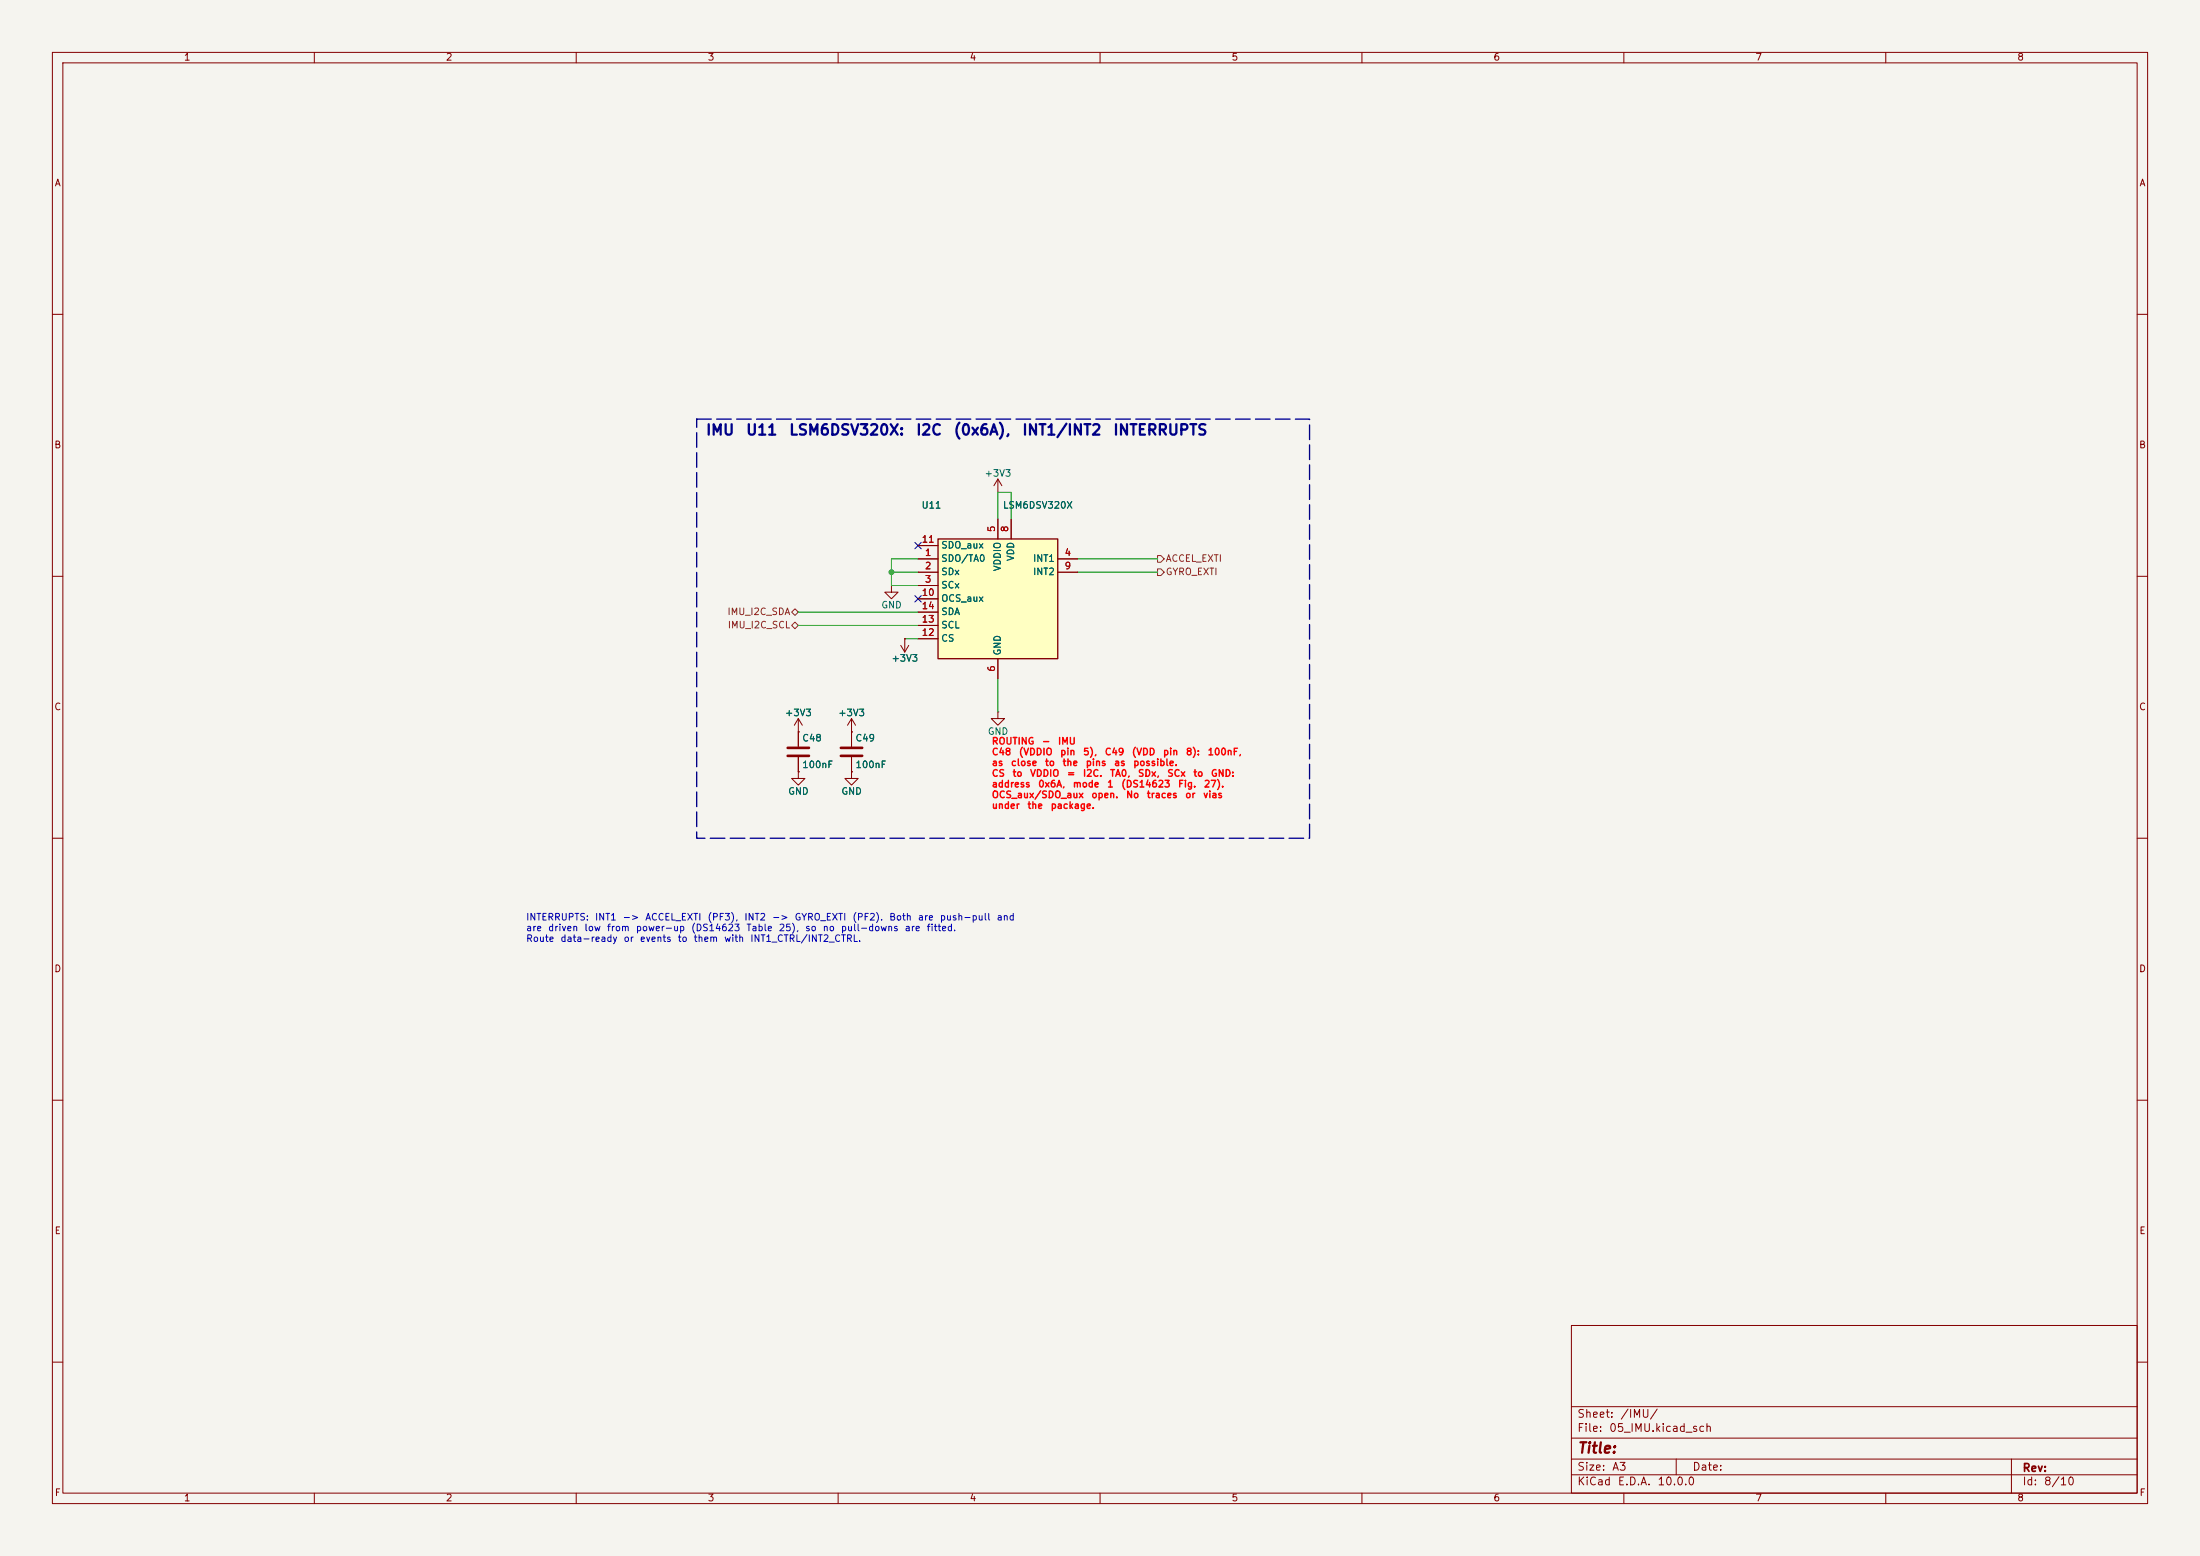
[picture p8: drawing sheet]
(kicad_sch
 (version 20260306)
 (generator "eeschema")
 (generator_version "10.0")
 (paper "A3")
 (lib_symbols
  (symbol "ControlBoard2027:LSM6DSK320X" (exclude_from_sim no) (in_bom yes) (on_board yes)
   (in_pos_files yes)
   (duplicate_pin_numbers_are_jumpers no)
   (property "Reference" "U" (at -11.43 15.24 0) (show_name no) (do_not_autoplace no) (effects (font (size 1.27 1.27)) (justify left)))
   (property "Value" "LSM6DSK320X" (at -11.43 12.7 0) (show_name no) (do_not_autoplace no) (effects (font (size 1.27 1.27)) (justify left bottom)))
   (property "Footprint" "ControlBoard2027:ST_LGA-14L_2.5x3mm_P0.5mm" (at -10.16 -17.78 0) (show_name no) (do_not_autoplace no) (hide yes) (effects (font (size 1.27 1.27)) (justify left)))
   (property "Datasheet" "https://www.st.com/resource/en/datasheet/lsm6dsk320x.pdf" (at 2.54 -16.51 0) (show_name no) (do_not_autoplace no) (hide yes) (effects (font (size 1.27 1.27))))
   (property "Description" "6-axis IMU: low-g +/-16 g and high-g +/-320 g accelerometers, +/-4000 dps gyroscope, I2C/SPI/MIPI I3C, LGA-14L 2.5x3 mm" (at 0 0 0) (show_name no) (do_not_autoplace no) (hide yes) (effects (font (size 1.27 1.27))))
   (symbol "LSM6DSK320X_0_1"
    (rectangle (start 11.43 11.43) (end -11.43 -11.43) (stroke (width 0.254) (type default)) (fill (type background))))
   (symbol "LSM6DSK320X_1_1"
    (pin passive line (at -15.24 7.62 0) (length 3.81) (name "SDO/TA0" (effects (font (size 1.27 1.27)))) (number "1" (effects (font (size 1.27 1.27)))))
    (pin passive line (at -15.24 5.08 0) (length 3.81) (name "SDx" (effects (font (size 1.27 1.27)))) (number "2" (effects (font (size 1.27 1.27)))))
    (pin input line (at -15.24 2.54 0) (length 3.81) (name "SCx" (effects (font (size 1.27 1.27)))) (number "3" (effects (font (size 1.27 1.27)))))
    (pin output line (at 15.24 7.62 180) (length 3.81) (name "INT1" (effects (font (size 1.27 1.27)))) (number "4" (effects (font (size 1.27 1.27)))))
    (pin power_in line (at 0 15.24 270) (length 3.81) (name "VDDIO" (effects (font (size 1.27 1.27)))) (number "5" (effects (font (size 1.27 1.27)))))
    (pin power_in line (at 0 -15.24 90) (length 3.81) (name "GND" (effects (font (size 1.27 1.27)))) (number "6" (effects (font (size 1.27 1.27)))))
    (pin passive line (at 0 -15.24 90) (length 3.81) (hide yes) (name "GND" (effects (font (size 1.27 1.27)))) (number "7" (effects (font (size 1.27 1.27)))))
    (pin power_in line (at 2.54 15.24 270) (length 3.81) (name "VDD" (effects (font (size 1.27 1.27)))) (number "8" (effects (font (size 1.27 1.27)))))
    (pin output line (at 15.24 5.08 180) (length 3.81) (name "INT2" (effects (font (size 1.27 1.27)))) (number "9" (effects (font (size 1.27 1.27)))))
    (pin passive line (at -15.24 0 0) (length 3.81) (name "OCS_aux" (effects (font (size 1.27 1.27)))) (number "10" (effects (font (size 1.27 1.27)))))
    (pin bidirectional line (at -15.24 10.16 0) (length 3.81) (name "SDO_aux" (effects (font (size 1.27 1.27)))) (number "11" (effects (font (size 1.27 1.27)))))
    (pin input line (at -15.24 -7.62 0) (length 3.81) (name "CS" (effects (font (size 1.27 1.27)))) (number "12" (effects (font (size 1.27 1.27)))))
    (pin input line (at -15.24 -5.08 0) (length 3.81) (name "SCL" (effects (font (size 1.27 1.27)))) (number "13" (effects (font (size 1.27 1.27)))))
    (pin bidirectional line (at -15.24 -2.54 0) (length 3.81) (name "SDA" (effects (font (size 1.27 1.27)))) (number "14" (effects (font (size 1.27 1.27))))))
   (embedded_fonts no))
  (symbol "Device:C"
   (pin_numbers (hide yes))
   (pin_names
    (offset 0.254)) (exclude_from_sim no) (in_bom yes) (on_board yes)
   (in_pos_files yes)
   (duplicate_pin_numbers_are_jumpers no)
   (property "Reference" "C" (at 0.635 2.54 0) (show_name no) (do_not_autoplace no) (effects (font (size 1.27 1.27)) (justify left)))
   (property "Value" "C" (at 0.635 -2.54 0) (show_name no) (do_not_autoplace no) (effects (font (size 1.27 1.27)) (justify left)))
   (property "Footprint" "" (at 0.9652 -3.81 0) (show_name no) (do_not_autoplace no) (hide yes) (effects (font (size 1.27 1.27))))
   (property "Datasheet" "" (at 0 0 0) (show_name no) (do_not_autoplace no) (hide yes) (effects (font (size 1.27 1.27))))
   (property "Description" "Unpolarized capacitor" (at 0 0 0) (show_name no) (do_not_autoplace no) (hide yes) (effects (font (size 1.27 1.27))))
   (symbol "C_0_1"
    (polyline (pts (xy -2.032 0.762) (xy 2.032 0.762)) (stroke (width 0.508) (type default)) (fill (type none)))
    (polyline (pts (xy -2.032 -0.762) (xy 2.032 -0.762)) (stroke (width 0.508) (type default)) (fill (type none))))
   (symbol "C_1_1"
    (pin passive line (at 0 3.81 270) (length 2.794) (name "" (effects (font (size 1.27 1.27)))) (number "1" (effects (font (size 1.27 1.27)))))
    (pin passive line (at 0 -3.81 90) (length 2.794) (name "" (effects (font (size 1.27 1.27)))) (number "2" (effects (font (size 1.27 1.27))))))
   (embedded_fonts no))
  (symbol "Device:R"
   (pin_numbers (hide yes))
   (pin_names
    (offset 0)) (exclude_from_sim no) (in_bom yes) (on_board yes)
   (in_pos_files yes)
   (duplicate_pin_numbers_are_jumpers no)
   (property "Reference" "R" (at 2.032 0 90) (show_name no) (do_not_autoplace no) (effects (font (size 1.27 1.27))))
   (property "Value" "R" (at 0 0 90) (show_name no) (do_not_autoplace no) (effects (font (size 1.27 1.27))))
   (property "Footprint" "" (at -1.778 0 90) (show_name no) (do_not_autoplace no) (hide yes) (effects (font (size 1.27 1.27))))
   (property "Datasheet" "" (at 0 0 0) (show_name no) (do_not_autoplace no) (hide yes) (effects (font (size 1.27 1.27))))
   (property "Description" "Resistor" (at 0 0 0) (show_name no) (do_not_autoplace no) (hide yes) (effects (font (size 1.27 1.27))))
   (symbol "R_0_1"
    (rectangle (start -1.016 -2.54) (end 1.016 2.54) (stroke (width 0.254) (type default)) (fill (type none))))
   (symbol "R_1_1"
    (pin passive line (at 0 3.81 270) (length 1.27) (name "" (effects (font (size 1.27 1.27)))) (number "1" (effects (font (size 1.27 1.27)))))
    (pin passive line (at 0 -3.81 90) (length 1.27) (name "" (effects (font (size 1.27 1.27)))) (number "2" (effects (font (size 1.27 1.27))))))
   (embedded_fonts no))
  (symbol "Switch:SW_DIP_x06"
   (pin_names
    (offset 0) (hide yes)) (exclude_from_sim no) (in_bom yes) (on_board yes)
   (in_pos_files yes)
   (duplicate_pin_numbers_are_jumpers no)
   (property "Reference" "SW" (at 0 11.43 0) (show_name no) (do_not_autoplace no) (effects (font (size 1.27 1.27))))
   (property "Value" "SW_DIP_x06" (at 0 -8.89 0) (show_name no) (do_not_autoplace no) (effects (font (size 1.27 1.27))))
   (property "Footprint" "" (at 0 0 0) (show_name no) (do_not_autoplace no) (hide yes) (effects (font (size 1.27 1.27))))
   (property "Datasheet" "" (at 0 0 0) (show_name no) (do_not_autoplace no) (hide yes) (effects (font (size 1.27 1.27))))
   (property "Description" "6x DIP Switch, Single Pole Single Throw (SPST) switch, small symbol" (at 0 0 0) (show_name no) (do_not_autoplace no) (hide yes) (effects (font (size 1.27 1.27))))
   (symbol "SW_DIP_x06_0_0"
    (circle (center -2.032 7.62) (radius 0.508) (stroke (width 0) (type default)) (fill (type none)))
    (circle (center -2.032 5.08) (radius 0.508) (stroke (width 0) (type default)) (fill (type none)))
    (circle (center -2.032 2.54) (radius 0.508) (stroke (width 0) (type default)) (fill (type none)))
    (circle (center -2.032 0) (radius 0.508) (stroke (width 0) (type default)) (fill (type none)))
    (circle (center -2.032 -2.54) (radius 0.508) (stroke (width 0) (type default)) (fill (type none)))
    (circle (center -2.032 -5.08) (radius 0.508) (stroke (width 0) (type default)) (fill (type none)))
    (polyline (pts (xy -1.524 7.747) (xy 2.3622 8.7884)) (stroke (width 0) (type default)) (fill (type none)))
    (polyline (pts (xy -1.524 5.207) (xy 2.3622 6.2484)) (stroke (width 0) (type default)) (fill (type none)))
    (polyline (pts (xy -1.524 2.667) (xy 2.3622 3.7084)) (stroke (width 0) (type default)) (fill (type none)))
    (polyline (pts (xy -1.524 0.127) (xy 2.3622 1.1684)) (stroke (width 0) (type default)) (fill (type none)))
    (polyline (pts (xy -1.524 -2.3876) (xy 2.3622 -1.3462)) (stroke (width 0) (type default)) (fill (type none)))
    (polyline (pts (xy -1.524 -4.9276) (xy 2.3622 -3.8862)) (stroke (width 0) (type default)) (fill (type none)))
    (circle (center 2.032 7.62) (radius 0.508) (stroke (width 0) (type default)) (fill (type none)))
    (circle (center 2.032 5.08) (radius 0.508) (stroke (width 0) (type default)) (fill (type none)))
    (circle (center 2.032 2.54) (radius 0.508) (stroke (width 0) (type default)) (fill (type none)))
    (circle (center 2.032 0) (radius 0.508) (stroke (width 0) (type default)) (fill (type none)))
    (circle (center 2.032 -2.54) (radius 0.508) (stroke (width 0) (type default)) (fill (type none)))
    (circle (center 2.032 -5.08) (radius 0.508) (stroke (width 0) (type default)) (fill (type none))))
   (symbol "SW_DIP_x06_0_1"
    (rectangle (start -3.81 10.16) (end 3.81 -7.62) (stroke (width 0.254) (type default)) (fill (type background))))
   (symbol "SW_DIP_x06_1_1"
    (pin passive line (at -7.62 7.62 0) (length 5.08) (name "" (effects (font (size 1.27 1.27)))) (number "1" (effects (font (size 1.27 1.27)))))
    (pin passive line (at -7.62 5.08 0) (length 5.08) (name "" (effects (font (size 1.27 1.27)))) (number "2" (effects (font (size 1.27 1.27)))))
    (pin passive line (at -7.62 2.54 0) (length 5.08) (name "" (effects (font (size 1.27 1.27)))) (number "3" (effects (font (size 1.27 1.27)))))
    (pin passive line (at -7.62 0 0) (length 5.08) (name "" (effects (font (size 1.27 1.27)))) (number "4" (effects (font (size 1.27 1.27)))))
    (pin passive line (at -7.62 -2.54 0) (length 5.08) (name "" (effects (font (size 1.27 1.27)))) (number "5" (effects (font (size 1.27 1.27)))))
    (pin passive line (at -7.62 -5.08 0) (length 5.08) (name "" (effects (font (size 1.27 1.27)))) (number "6" (effects (font (size 1.27 1.27)))))
    (pin passive line (at 7.62 -5.08 180) (length 5.08) (name "" (effects (font (size 1.27 1.27)))) (number "7" (effects (font (size 1.27 1.27)))))
    (pin passive line (at 7.62 -2.54 180) (length 5.08) (name "" (effects (font (size 1.27 1.27)))) (number "8" (effects (font (size 1.27 1.27)))))
    (pin passive line (at 7.62 0 180) (length 5.08) (name "" (effects (font (size 1.27 1.27)))) (number "9" (effects (font (size 1.27 1.27)))))
    (pin passive line (at 7.62 2.54 180) (length 5.08) (name "" (effects (font (size 1.27 1.27)))) (number "10" (effects (font (size 1.27 1.27)))))
    (pin passive line (at 7.62 5.08 180) (length 5.08) (name "" (effects (font (size 1.27 1.27)))) (number "11" (effects (font (size 1.27 1.27)))))
    (pin passive line (at 7.62 7.62 180) (length 5.08) (name "" (effects (font (size 1.27 1.27)))) (number "12" (effects (font (size 1.27 1.27))))))
   (embedded_fonts no))
  (symbol "Switch:SW_Push"
   (pin_numbers (hide yes))
   (pin_names
    (offset 1.016) (hide yes)) (exclude_from_sim no) (in_bom yes) (on_board yes)
   (in_pos_files yes)
   (duplicate_pin_numbers_are_jumpers no)
   (property "Reference" "SW" (at 1.27 2.54 0) (show_name no) (do_not_autoplace no) (effects (font (size 1.27 1.27)) (justify left)))
   (property "Value" "SW_Push" (at 0 -1.524 0) (show_name no) (do_not_autoplace no) (effects (font (size 1.27 1.27))))
   (property "Footprint" "" (at 0 5.08 0) (show_name no) (do_not_autoplace no) (hide yes) (effects (font (size 1.27 1.27))))
   (property "Datasheet" "" (at 0 5.08 0) (show_name no) (do_not_autoplace no) (hide yes) (effects (font (size 1.27 1.27))))
   (property "Description" "Push button switch, generic, two pins" (at 0 0 0) (show_name no) (do_not_autoplace no) (hide yes) (effects (font (size 1.27 1.27))))
   (symbol "SW_Push_0_1"
    (circle (center -2.032 0) (radius 0.508) (stroke (width 0) (type default)) (fill (type none)))
    (polyline (pts (xy 0 1.27) (xy 0 3.048)) (stroke (width 0) (type default)) (fill (type none)))
    (circle (center 2.032 0) (radius 0.508) (stroke (width 0) (type default)) (fill (type none)))
    (polyline (pts (xy 2.54 1.27) (xy -2.54 1.27)) (stroke (width 0) (type default)) (fill (type none)))
    (pin passive line (at -5.08 0 0) (length 2.54) (name "1" (effects (font (size 1.27 1.27)))) (number "1" (effects (font (size 1.27 1.27)))))
    (pin passive line (at 5.08 0 180) (length 2.54) (name "2" (effects (font (size 1.27 1.27)))) (number "2" (effects (font (size 1.27 1.27))))))
   (embedded_fonts no))
  (symbol "power:+3V3"
   (power global)
   (pin_numbers (hide yes))
   (pin_names
    (offset 0) (hide yes)) (exclude_from_sim no) (in_bom yes) (on_board yes)
   (in_pos_files yes)
   (duplicate_pin_numbers_are_jumpers no)
   (property "Reference" "#PWR" (at 0 -3.81 0) (show_name no) (do_not_autoplace no) (hide yes) (effects (font (size 1.27 1.27))))
   (property "Value" "+3V3" (at 0 3.556 0) (show_name no) (do_not_autoplace no) (effects (font (size 1.27 1.27))))
   (property "Footprint" "" (at 0 0 0) (show_name no) (do_not_autoplace no) (hide yes) (effects (font (size 1.27 1.27))))
   (property "Datasheet" "" (at 0 0 0) (show_name no) (do_not_autoplace no) (hide yes) (effects (font (size 1.27 1.27))))
   (property "Description" "Power symbol creates a global label with name \"+3V3\"" (at 0 0 0) (show_name no) (do_not_autoplace no) (hide yes) (effects (font (size 1.27 1.27))))
   (symbol "+3V3_0_1"
    (polyline (pts (xy -0.762 1.27) (xy 0 2.54)) (stroke (width 0) (type default)) (fill (type none)))
    (polyline (pts (xy 0 2.54) (xy 0.762 1.27)) (stroke (width 0) (type default)) (fill (type none)))
    (polyline (pts (xy 0 0) (xy 0 2.54)) (stroke (width 0) (type default)) (fill (type none))))
   (symbol "+3V3_1_1"
    (pin power_in line (at 0 0 90) (length 0) (name "" (effects (font (size 1.27 1.27)))) (number "1" (effects (font (size 1.27 1.27))))))
   (embedded_fonts no))
  (symbol "power:GND"
   (power global)
   (pin_numbers (hide yes))
   (pin_names
    (offset 0) (hide yes)) (exclude_from_sim no) (in_bom yes) (on_board yes)
   (in_pos_files yes)
   (duplicate_pin_numbers_are_jumpers no)
   (property "Reference" "#PWR" (at 0 -6.35 0) (show_name no) (do_not_autoplace no) (hide yes) (effects (font (size 1.27 1.27))))
   (property "Value" "GND" (at 0 -3.81 0) (show_name no) (do_not_autoplace no) (effects (font (size 1.27 1.27))))
   (property "Footprint" "" (at 0 0 0) (show_name no) (do_not_autoplace no) (hide yes) (effects (font (size 1.27 1.27))))
   (property "Datasheet" "" (at 0 0 0) (show_name no) (do_not_autoplace no) (hide yes) (effects (font (size 1.27 1.27))))
   (property "Description" "Power symbol creates a global label with name \"GND\" , ground" (at 0 0 0) (show_name no) (do_not_autoplace no) (hide yes) (effects (font (size 1.27 1.27))))
   (symbol "GND_0_1"
    (polyline (pts (xy 0 0) (xy 0 -1.27) (xy 1.27 -1.27) (xy 0 -2.54) (xy -1.27 -1.27) (xy 0 -1.27)) (stroke (width 0) (type default)) (fill (type none))))
   (symbol "GND_1_1"
    (pin power_in line (at 0 0 270) (length 0) (name "" (effects (font (size 1.27 1.27)))) (number "1" (effects (font (size 1.27 1.27))))))
   (embedded_fonts no)))
 (rectangle
  (start 133 80)
  (end 250 160)
  (stroke (width 0.254) (type dash) (color 0 0 132 1))
  (fill (type none)))
 (text "INTERRUPTS: INT1 -> ACCEL_EXTI (PF3), INT2 -> GYRO_EXTI (PF2). Both are push-pull and\nare driven low from power-up (DS14623 Table 25), so no pull-downs are fitted.\nRoute data-ready or events to them with INT1_CTRL/INT2_CTRL."
  (exclude_from_sim no)
  (at 100.33 180.34 0)
  (effects (font (size 1.27 1.27)) (justify left bottom)))
 (junction
  (at 170.18 109.22)
  (diameter 0)
  (color 0 0 0 0))
 (no_connect
  (at 175.26 104.14))
 (no_connect
  (at 175.26 114.3))
 (wire
  (pts (xy 170.18 106.68) (xy 170.18 109.22))
  (stroke (width 0) (type default)))
 (wire
  (pts (xy 175.26 121.92) (xy 172.72 121.92))
  (stroke (width 0) (type default)))
 (wire
  (pts (xy 205.74 109.22) (xy 220.98 109.22))
  (stroke (width 0) (type default)))
 (wire
  (pts (xy 190.5 93.98) (xy 193.04 93.98))
  (stroke (width 0) (type default)))
 (wire
  (pts (xy 193.04 99.06) (xy 193.04 93.98))
  (stroke (width 0) (type default)))
 (wire
  (pts (xy 152.4 119.38) (xy 175.26 119.38))
  (stroke (width 0) (type default)))
 (wire
  (pts (xy 190.5 129.54) (xy 190.5 135.89))
  (stroke (width 0) (type default)))
 (wire
  (pts (xy 152.4 116.84) (xy 175.26 116.84))
  (stroke (width 0) (type default)))
 (wire
  (pts (xy 175.26 106.68) (xy 170.18 106.68))
  (stroke (width 0) (type default)))
 (wire
  (pts (xy 170.18 109.22) (xy 170.18 111.76))
  (stroke (width 0) (type default)))
 (wire
  (pts (xy 175.26 111.76) (xy 170.18 111.76))
  (stroke (width 0) (type default)))
 (wire
  (pts (xy 190.5 99.06) (xy 190.5 93.98))
  (stroke (width 0) (type default)))
 (wire
  (pts (xy 175.26 109.22) (xy 170.18 109.22))
  (stroke (width 0) (type default)))
 (wire
  (pts (xy 205.74 106.68) (xy 220.98 106.68))
  (stroke (width 0) (type default)))
 (hierarchical_label "GYRO_EXTI"
  (shape output)
  (at 220.98 109.22 0)
  (effects (font (size 1.27 1.27)) (justify left)))
 (hierarchical_label "IMU_I2C_SCL"
  (shape bidirectional)
  (at 152.4 119.38 180)
  (effects (font (size 1.27 1.27)) (justify right)))
 (hierarchical_label "IMU_I2C_SDA"
  (shape bidirectional)
  (at 152.4 116.84 180)
  (effects (font (size 1.27 1.27)) (justify right)))
 (hierarchical_label "ACCEL_EXTI"
  (shape output)
  (at 220.98 106.68 0)
  (effects (font (size 1.27 1.27)) (justify left)))
 (text "IMU U11 LSM6DSV320X: I2C (0x6A), INT1/INT2 INTERRUPTS" (at 134.62 83.82 0) (effects (font (size 2 2) (thickness 0.4) (bold yes) (color 0 0 132 1)) (justify left bottom)))
 (text "ROUTING - IMU\nC48 (VDDIO pin 5), C49 (VDD pin 8): 100nF,\nas close to the pins as possible.\nCS to VDDIO = I2C. TA0, SDx, SCx to GND:\naddress 0x6A, mode 1 (DS14623 Fig. 27).\nOCS_aux/SDO_aux open. No traces or vias\nunder the package." (at 189.23 154.94 0) (effects (font (size 1.27 1.27) (bold yes) (color 255 0 0 1)) (justify left bottom)))
 (symbol
  (lib_id "power:+3V3")
  (at 152.4 139.7 0)
  (unit 1)
  (body_style 1)
  (exclude_from_sim no)
  (in_bom yes)
  (on_board yes)
  (in_pos_files yes)
  (dnp no)
  (property "Reference" "#PWR0134" (at 152.4 143.51 0) (hide yes) (show_name no) (do_not_autoplace no) (effects (font (size 1.27 1.27))))
  (property "Value" "+3V3" (at 152.4 136.144 0) (show_name no) (do_not_autoplace no) (effects (font (size 1.27 1.27))))
  (property "Footprint" "" (at 152.4 139.7 0) (hide yes) (show_name no) (do_not_autoplace no) (effects (font (size 1.27 1.27))))
  (property "Datasheet" "" (at 152.4 139.7 0) (hide yes) (show_name no) (do_not_autoplace no) (effects (font (size 1.27 1.27))))
  (property "Description" "Power symbol creates a global label with name \"+3V3\"" (at 152.4 139.7 0) (hide yes) (show_name no) (do_not_autoplace no) (effects (font (size 1.27 1.27))))
  (pin "1"))
 (symbol
  (lib_id "power:GND")
  (at 190.5 135.89 0)
  (unit 1)
  (body_style 1)
  (exclude_from_sim no)
  (in_bom yes)
  (on_board yes)
  (in_pos_files yes)
  (dnp no)
  (property "Reference" "#PWR0143" (at 190.5 142.24 0) (hide yes) (show_name no) (do_not_autoplace no) (effects (font (size 1.27 1.27))))
  (property "Value" "GND" (at 190.5 139.7 0) (show_name no) (do_not_autoplace no) (effects (font (size 1.27 1.27))))
  (property "Footprint" "" (at 190.5 135.89 0) (hide yes) (show_name no) (do_not_autoplace no) (effects (font (size 1.27 1.27))))
  (property "Datasheet" "" (at 190.5 135.89 0) (hide yes) (show_name no) (do_not_autoplace no) (effects (font (size 1.27 1.27))))
  (property "Description" "Power symbol creates a global label with name \"GND\" , ground" (at 190.5 135.89 0) (hide yes) (show_name no) (do_not_autoplace no) (effects (font (size 1.27 1.27))))
  (pin "1"))
 (symbol
  (lib_id "power:GND")
  (at 152.4 147.32 0)
  (unit 1)
  (body_style 1)
  (exclude_from_sim no)
  (in_bom yes)
  (on_board yes)
  (in_pos_files yes)
  (dnp no)
  (property "Reference" "#PWR0135" (at 152.4 153.67 0) (hide yes) (show_name no) (do_not_autoplace no) (effects (font (size 1.27 1.27))))
  (property "Value" "GND" (at 152.4 151.13 0) (show_name no) (do_not_autoplace no) (effects (font (size 1.27 1.27))))
  (property "Footprint" "" (at 152.4 147.32 0) (hide yes) (show_name no) (do_not_autoplace no) (effects (font (size 1.27 1.27))))
  (property "Datasheet" "" (at 152.4 147.32 0) (hide yes) (show_name no) (do_not_autoplace no) (effects (font (size 1.27 1.27))))
  (property "Description" "Power symbol creates a global label with name \"GND\" , ground" (at 152.4 147.32 0) (hide yes) (show_name no) (do_not_autoplace no) (effects (font (size 1.27 1.27))))
  (pin "1"))
 (symbol
  (lib_id "power:GND")
  (at 162.56 147.32 0)
  (unit 1)
  (body_style 1)
  (exclude_from_sim no)
  (in_bom yes)
  (on_board yes)
  (in_pos_files yes)
  (dnp no)
  (property "Reference" "#PWR0137" (at 162.56 153.67 0) (hide yes) (show_name no) (do_not_autoplace no) (effects (font (size 1.27 1.27))))
  (property "Value" "GND" (at 162.56 151.13 0) (show_name no) (do_not_autoplace no) (effects (font (size 1.27 1.27))))
  (property "Footprint" "" (at 162.56 147.32 0) (hide yes) (show_name no) (do_not_autoplace no) (effects (font (size 1.27 1.27))))
  (property "Datasheet" "" (at 162.56 147.32 0) (hide yes) (show_name no) (do_not_autoplace no) (effects (font (size 1.27 1.27))))
  (property "Description" "Power symbol creates a global label with name \"GND\" , ground" (at 162.56 147.32 0) (hide yes) (show_name no) (do_not_autoplace no) (effects (font (size 1.27 1.27))))
  (pin "1"))
 (symbol
  (lib_id "power:+3V3")
  (at 172.72 121.92 180)
  (unit 1)
  (body_style 1)
  (exclude_from_sim no)
  (in_bom yes)
  (on_board yes)
  (in_pos_files yes)
  (dnp no)
  (property "Reference" "#PWR0141" (at 172.72 125.73 0) (hide yes) (show_name no) (do_not_autoplace no) (effects (font (size 1.27 1.27))))
  (property "Value" "+3V3" (at 172.72 125.73 0) (show_name no) (do_not_autoplace no) (effects (font (size 1.27 1.27))))
  (property "Footprint" "" (at 177.8 124.46 0) (hide yes) (show_name no) (do_not_autoplace no) (effects (font (size 1.27 1.27))))
  (property "Datasheet" "" (at 177.8 124.46 0) (hide yes) (show_name no) (do_not_autoplace no) (effects (font (size 1.27 1.27))))
  (property "Description" "Power symbol creates a global label with name \"+3V3\"" (at 177.8 124.46 0) (hide yes) (show_name no) (do_not_autoplace no) (effects (font (size 1.27 1.27))))
  (pin "1"))
 (symbol
  (lib_id "power:GND")
  (at 170.18 111.76 0)
  (unit 1)
  (body_style 1)
  (exclude_from_sim no)
  (in_bom yes)
  (on_board yes)
  (in_pos_files yes)
  (dnp no)
  (property "Reference" "#PWR0140" (at 170.18 118.11 0) (hide yes) (show_name no) (do_not_autoplace no) (effects (font (size 1.27 1.27))))
  (property "Value" "GND" (at 170.18 115.57 0) (show_name no) (do_not_autoplace no) (effects (font (size 1.27 1.27))))
  (property "Footprint" "" (at 173.99 127 0) (hide yes) (show_name no) (do_not_autoplace no) (effects (font (size 1.27 1.27))))
  (property "Datasheet" "" (at 173.99 127 0) (hide yes) (show_name no) (do_not_autoplace no) (effects (font (size 1.27 1.27))))
  (property "Description" "Power symbol creates a global label with name \"GND\" , ground" (at 173.99 127 0) (hide yes) (show_name no) (do_not_autoplace no) (effects (font (size 1.27 1.27))))
  (pin "1"))
 (symbol
  (lib_id "power:+3V3")
  (at 190.5 93.98 0)
  (unit 1)
  (body_style 1)
  (exclude_from_sim no)
  (in_bom yes)
  (on_board yes)
  (in_pos_files yes)
  (dnp no)
  (property "Reference" "#PWR0142" (at 190.5 97.79 0) (hide yes) (show_name no) (do_not_autoplace no) (effects (font (size 1.27 1.27))))
  (property "Value" "+3V3" (at 190.5 90.424 0) (show_name no) (do_not_autoplace no) (effects (font (size 1.27 1.27))))
  (property "Footprint" "" (at 190.5 93.98 0) (hide yes) (show_name no) (do_not_autoplace no) (effects (font (size 1.27 1.27))))
  (property "Datasheet" "" (at 190.5 93.98 0) (hide yes) (show_name no) (do_not_autoplace no) (effects (font (size 1.27 1.27))))
  (property "Description" "Power symbol creates a global label with name \"+3V3\"" (at 190.5 93.98 0) (hide yes) (show_name no) (do_not_autoplace no) (effects (font (size 1.27 1.27))))
  (pin "1"))
 (symbol
  (lib_id "Device:C")
  (at 162.56 143.51 0)
  (unit 1)
  (body_style 1)
  (exclude_from_sim no)
  (in_bom yes)
  (on_board yes)
  (in_pos_files yes)
  (dnp no)
  (property "Reference" "C49" (at 163.195 140.97 0) (show_name no) (do_not_autoplace no) (effects (font (size 1.27 1.27)) (justify left)))
  (property "Value" "100nF" (at 163.195 146.05 0) (show_name no) (do_not_autoplace no) (effects (font (size 1.27 1.27)) (justify left)))
  (property "Footprint" "Capacitor_SMD:C_0402_1005Metric" (at 162.56 143.51 0) (hide yes) (show_name no) (do_not_autoplace no) (effects (font (size 1.27 1.27))))
  (property "Datasheet" "https://mm.digikey.com/Volume0/opasdata/d220001/medias/docus/609/CL05B104KO5NNNC.pdf" (at 162.56 143.51 0) (hide yes) (show_name no) (do_not_autoplace no) (effects (font (size 1.27 1.27))))
  (property "Description" "100nF 16V X7R at U11 (LSM6DSV320X) VDD pin 8." (at 162.56 143.51 0) (hide yes) (show_name no) (do_not_autoplace no) (effects (font (size 1.27 1.27))))
  (property "Vendor PN" "1276-1001-1-ND" (at 162.56 143.51 0) (hide yes) (show_name no) (do_not_autoplace no) (effects (font (size 1.27 1.27))))
  (property "Rating" "16V X7R" (at 162.56 143.51 0) (hide yes) (show_name no) (do_not_autoplace no) (effects (font (size 1.27 1.27))))
  (property "MPN" "Samsung CL05B104KO5NNNC" (at 162.56 143.51 0) (hide yes) (show_name no) (do_not_autoplace no) (effects (font (size 1.27 1.27))))
  (pin "2")
  (pin "1")
 
  (property "LCSC" "C1525" (at 162.56 143.51 0) (hide yes) (effects (font (size 1.27 1.27))))
  (property "LCSC MPN" "Samsung Electro-Mechanics CL05B104KO5NNNC" (at 162.56 143.51 0) (hide yes) (effects (font (size 1.27 1.27)))))
 (symbol
  (lib_id "Device:C")
  (at 152.4 143.51 0)
  (unit 1)
  (body_style 1)
  (exclude_from_sim no)
  (in_bom yes)
  (on_board yes)
  (in_pos_files yes)
  (dnp no)
  (property "Reference" "C48" (at 153.035 140.97 0) (show_name no) (do_not_autoplace no) (effects (font (size 1.27 1.27)) (justify left)))
  (property "Value" "100nF" (at 153.035 146.05 0) (show_name no) (do_not_autoplace no) (effects (font (size 1.27 1.27)) (justify left)))
  (property "Footprint" "Capacitor_SMD:C_0402_1005Metric" (at 152.4 143.51 0) (hide yes) (show_name no) (do_not_autoplace no) (effects (font (size 1.27 1.27))))
  (property "Datasheet" "https://mm.digikey.com/Volume0/opasdata/d220001/medias/docus/609/CL05B104KO5NNNC.pdf" (at 152.4 143.51 0) (hide yes) (show_name no) (do_not_autoplace no) (effects (font (size 1.27 1.27))))
  (property "Description" "100nF 16V X7R at U11 (LSM6DSV320X) VDDIO pin 5." (at 152.4 143.51 0) (hide yes) (show_name no) (do_not_autoplace no) (effects (font (size 1.27 1.27))))
  (property "Vendor PN" "1276-1001-1-ND" (at 152.4 143.51 0) (hide yes) (show_name no) (do_not_autoplace no) (effects (font (size 1.27 1.27))))
  (property "Rating" "16V X7R" (at 152.4 143.51 0) (hide yes) (show_name no) (do_not_autoplace no) (effects (font (size 1.27 1.27))))
  (property "MPN" "Samsung CL05B104KO5NNNC" (at 152.4 143.51 0) (hide yes) (show_name no) (do_not_autoplace no) (effects (font (size 1.27 1.27))))
  (pin "1")
  (pin "2")
 
  (property "LCSC" "C1525" (at 152.4 143.51 0) (hide yes) (effects (font (size 1.27 1.27))))
  (property "LCSC MPN" "Samsung Electro-Mechanics CL05B104KO5NNNC" (at 152.4 143.51 0) (hide yes) (effects (font (size 1.27 1.27)))))
 (symbol
  (lib_id "power:+3V3")
  (at 162.56 139.7 0)
  (unit 1)
  (body_style 1)
  (exclude_from_sim no)
  (in_bom yes)
  (on_board yes)
  (in_pos_files yes)
  (dnp no)
  (property "Reference" "#PWR0136" (at 162.56 143.51 0) (hide yes) (show_name no) (do_not_autoplace no) (effects (font (size 1.27 1.27))))
  (property "Value" "+3V3" (at 162.56 136.144 0) (show_name no) (do_not_autoplace no) (effects (font (size 1.27 1.27))))
  (property "Footprint" "" (at 162.56 139.7 0) (hide yes) (show_name no) (do_not_autoplace no) (effects (font (size 1.27 1.27))))
  (property "Datasheet" "" (at 162.56 139.7 0) (hide yes) (show_name no) (do_not_autoplace no) (effects (font (size 1.27 1.27))))
  (property "Description" "Power symbol creates a global label with name \"+3V3\"" (at 162.56 139.7 0) (hide yes) (show_name no) (do_not_autoplace no) (effects (font (size 1.27 1.27))))
  (pin "1"))
 (symbol
  (lib_id "ControlBoard2027:LSM6DSK320X")
  (at 190.5 114.3 0)
  (unit 1)
  (body_style 1)
  (exclude_from_sim no)
  (in_bom yes)
  (on_board yes)
  (in_pos_files yes)
  (dnp no)
  (property "Reference" "U11" (at 177.8 96.52 0) (show_name no) (do_not_autoplace no) (effects (font (size 1.27 1.27))))
  (property "Value" "LSM6DSV320X" (at 198.12 96.52 0) (show_name no) (do_not_autoplace no) (effects (font (size 1.27 1.27))))
  (property "Footprint" "ControlBoard2027:ST_LGA-14L_2.5x3mm_P0.5mm" (at 190.5 114.3 0) (hide yes) (show_name no) (do_not_autoplace no) (effects (font (size 1.27 1.27))))
  (property "Datasheet" "https://www.st.com/resource/en/datasheet/lsm6dsv320x.pdf" (at 190.5 114.3 0) (hide yes) (show_name no) (do_not_autoplace no) (effects (font (size 1.27 1.27))))
  (property "Description" "6-axis IMU, +/-16 g and +/-320 g accelerometers, +/-4000 dps gyro, I2C address 0x6A (TA0 low)" (at 190.5 114.3 0) (hide yes) (show_name no) (do_not_autoplace no) (effects (font (size 1.27 1.27))))
  (property "MPN" "ST LSM6DSV320XTR" (at 190.5 114.3 0) (hide yes) (show_name no) (do_not_autoplace no) (effects (font (size 1.27 1.27))))
  (property "Vendor PN" "511-LSM6DSV320XTR (Mouser)" (at 190.5 114.3 0) (hide yes) (show_name no) (do_not_autoplace no) (effects (font (size 1.27 1.27))))
  (pin "1")
  (pin "2")
  (pin "3")
  (pin "4")
  (pin "5")
  (pin "6")
  (pin "7")
  (pin "8")
  (pin "9")
  (pin "10")
  (pin "11")
  (pin "12")
  (pin "13")
  (pin "14")
 
  (property "LCSC" "" (at 190.5 114.3 0) (hide yes) (effects (font (size 1.27 1.27))))
  (property "LCSC MPN" "" (at 190.5 114.3 0) (hide yes) (effects (font (size 1.27 1.27))))))
